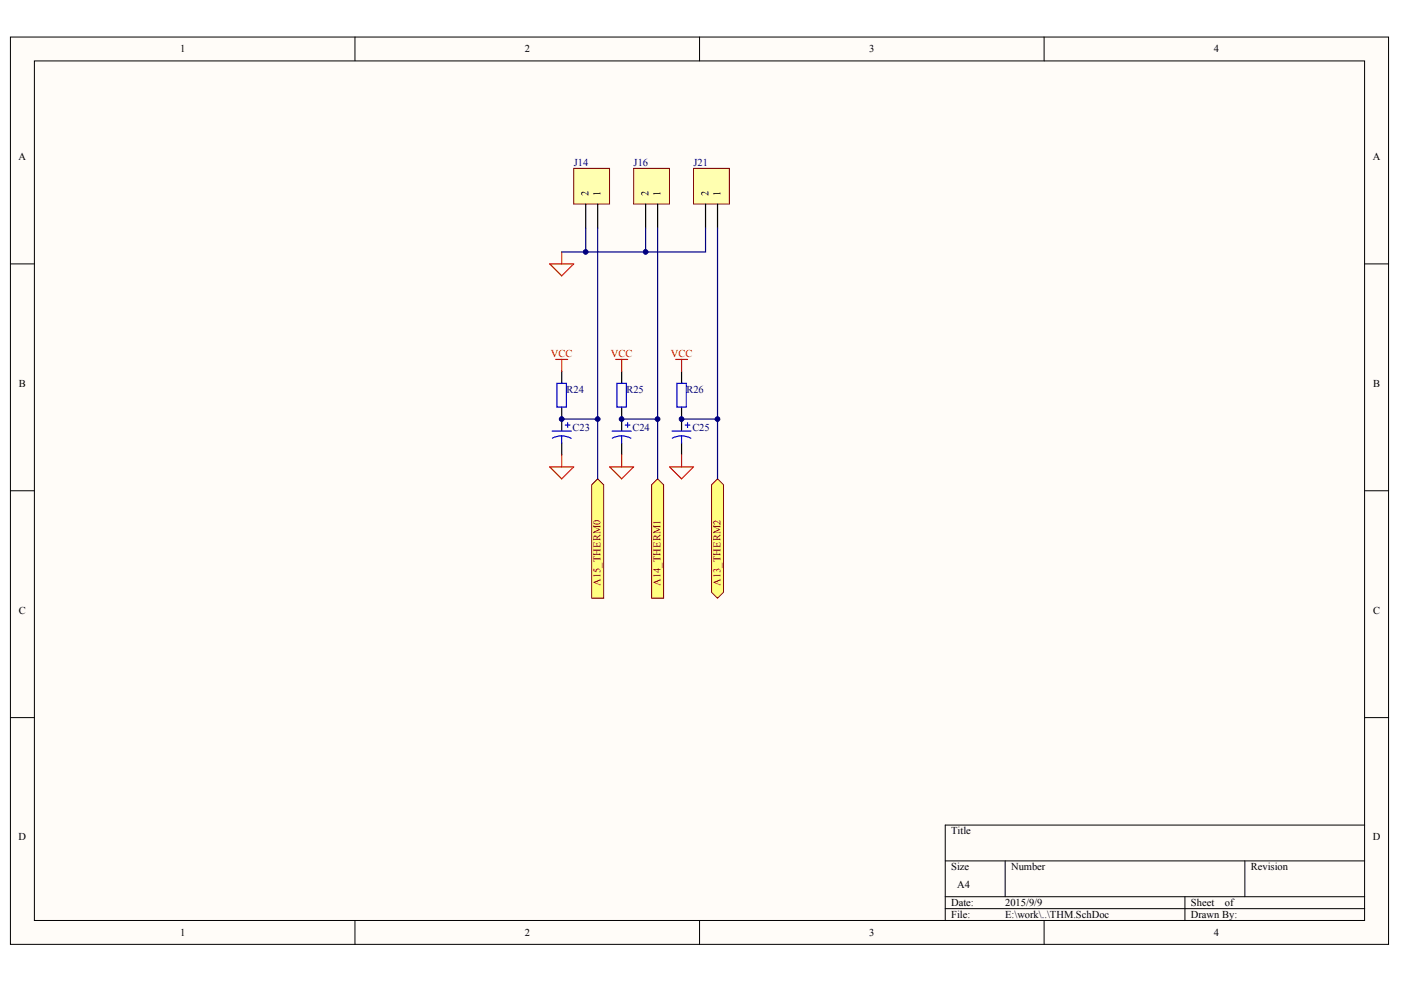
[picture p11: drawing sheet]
<svg xmlns="http://www.w3.org/2000/svg" width="287mm" height="202mm" viewBox="0 0 287 202" stroke-linecap="round" stroke-linejoin="round" font-family="sans-serif">
<g fill="#fffcf8" stroke="#000" stroke-width=".2">
<path d="M2.1 7.6h282.2v185.8h-282.2z"/>
<path d="M7 12.5h272.4v176h-272.4z"/>
</g>
<g fill="none" stroke="#000" stroke-width=".2">
<path d="M72.7 7.6v4.9M143.2 7.6v4.9M213.7 7.6v4.9M2.1 54h4.9M279.4 54h4.9M2.1 100.5h4.9M279.4 100.5h4.9M2.1 147h4.9M279.4 147h4.9M193.5 176.3h85.9M205.8 176.3v7.4M254.8 176.3v7.4"/>
<path d="M279.4 169h-85.9v19.5M72.7 188.5v4.9M143.2 188.5v4.9M193.5 183.7h85.9M193.5 186.1h85.9M213.7 188.5v4.9M242.6 183.7v4.8"/>
</g>
<path d="M115 76.1v2.4M127.3 76.1v2.4M139.5 76.1v2.4M115 83.4v4.9M115 90.7v2.5M127.3 83.4v4.9M127.3 90.7v2.5M139.5 83.4v4.9M139.5 90.7v2.5" fill="none" stroke="#000" stroke-width=".25"/>
<g fill="none" stroke="#00f" stroke-width=".25">
<path d="M114 78.5h2v4.9h-2zM126.3 78.5h1.9v4.9h-1.9zM138.5 78.5h2v4.9h-2zM113 88.3h4M115 89.3h.8l1.1 .5M115 89.3h-.8l-1.1 .5M115 89.3v1.4M115.7 87.1h1M116.2 86.6v1M125.3 88.3h3.9M127.3 89.3h.8l1.1 .5M127.3 89.3h-.8l-1.2 .5"/>
<path d="M127.3 89.3v1.4M128 87.1h1M128.5 86.6v1M137.6 88.3h3.9M139.5 89.3h.8l1.1 .5M139.5 89.3h-.8l-1.1 .5M139.5 89.3v1.4M140.3 87.1h.9M140.8 86.6v1"/>
</g>
<g fill="none" stroke="#f00" stroke-width=".25">
<path d="M112.5 54h4.9l-2.4 2.5zM115 51.6v2.4M113.8 73.6h2.4M115 73.6v2.5M126 73.6h2.5M127.3 73.6v2.5M138.3 73.6h2.5M139.5 73.6v2.5M112.5 95.6h4.9l-2.4 2.5zM115 93.2v2.4M124.8 95.6h4.9l-2.4 2.5zM127.3 93.2v2.4"/>
<path d="M137.1 95.6h4.9l-2.5 2.5zM139.5 93.2v2.4"/>
</g>
<path d="M115 85.8h7.4M127.3 85.8h7.3M139.5 85.8h7.4" fill="none" stroke="#000080" stroke-width=".25"/>
<g fill="#ffff80" stroke="#800000" stroke-width=".2">
<path d="M121.1 99.3l1.3-1.2 1.2 1.2v23.2h-2.5z" fill-rule="evenodd"/>
<path d="M133.4 99.3l1.2-1.2 1.2 1.2v23.2h-2.4z" fill-rule="evenodd"/>
<path d="M145.7 99.3l1.2-1.2 1.2 1.2v22l-1.2 1.2-1.2-1.2z" fill-rule="evenodd"/>
</g>
<path d="M117.4 34.5h7.4v7.3h-7.4z" fill="#ffffb0" stroke="#800000" stroke-width=".2"/>
<path d="M119.9 41.8v4.9M122.4 41.8v4.9" fill="none" stroke="#000" stroke-width=".25"/>
<path d="M129.7 34.5h7.4v7.3h-7.4z" fill="#ffffb0" stroke="#800000" stroke-width=".2"/>
<path d="M132.2 41.8v4.9M134.6 41.8v4.9" fill="none" stroke="#000" stroke-width=".25"/>
<path d="M142 34.5h7.3v7.3h-7.3z" fill="#ffffb0" stroke="#800000" stroke-width=".2"/>
<path d="M144.4 41.8v4.9M146.9 41.8v4.9" fill="none" stroke="#000" stroke-width=".25"/>
<path d="M119.9 46.7v4.9h-4.9M122.4 46.7v51.4M132.2 46.7v4.9M134.6 46.7v51.4M144.4 46.7v4.9h-24.5M146.9 46.7v51.4" fill="none" stroke="#000080" stroke-width=".25"/>
<g fill="#000080" stroke="#000080" stroke-width=".2">
<circle cx="115" cy="85.8" r=".48"/>
<circle cx="119.9" cy="51.6" r=".48"/>
<circle cx="122.3" cy="85.8" r=".48"/>
<circle cx="127.3" cy="85.8" r=".48"/>
<circle cx="132.2" cy="51.6" r=".48"/>
<circle cx="134.6" cy="85.8" r=".48"/>
<circle cx="139.5" cy="85.8" r=".48"/>
<circle cx="146.9" cy="85.8" r=".48"/>
</g>
<g font-size="2.2">
<text x="36.9" y="10.7">1</text>
<text x="107.4" y="10.7">2</text>
<text x="178" y="10.7">3</text>
<text x="248.5" y="10.7">4</text>
<text x="3.8" y="32.7">A</text>
<text x="281" y="32.7">A</text>
<text x="3.9" y="79.2">B</text>
<text x="281.1" y="79.2">B</text>
<text x="3.9" y="125.7">C</text>
<text x="281.1" y="125.7">C</text>
<text x="3.8" y="172.1">D</text>
<text x="194.7" y="170.9">Title</text>
<text x="281" y="172.1">D</text>
<text x="194.7" y="178.2">Size</text>
<text x="207" y="178.2">Number</text>
<text x="256.1" y="178.2">Revision</text>
<text x="194.7" y="185.6">Date:</text>
<text x="196" y="181.9">A4</text>
<text x="205.8" y="185.6">2015/9/9</text>
<text x="243.8" y="185.6">Sheet</text>
<text x="250.7" y="185.6">of</text>
<text x="36.9" y="191.7">1</text>
<text x="107.4" y="191.7">2</text>
<text x="178" y="191.7">3</text>
<text x="194.7" y="188">File:</text>
<text x="205.8" y="188">E:\work\..\THM.SchDoc</text>
<text x="243.8" y="188">Drawn By:</text>
<text x="248.5" y="191.7">4</text>
</g>
<g font-size="2.2" fill="#000080">
<text x="117.4" y="34">J14</text>
<text x="129.7" y="34">J16</text>
<text x="142" y="34">J21</text>
<text x="116" y="80.4">R24</text>
<text x="128.2" y="80.4">R25</text>
<text x="140.5" y="80.4">R26</text>
<text x="117.2" y="88.2">C23</text>
<text x="129.5" y="88.2">C24</text>
<text x="141.7" y="88.2">C25</text>
</g>
<g font-size="2.2" fill="#f00">
<text x="112.8" y="73.1">VCC</text>
<text x="125.1" y="73.1">VCC</text>
<text x="137.3" y="73.1">VCC</text>
</g>
<g font-size="2.1">
<text x="120.5" y="40.1" transform="rotate(-90 120.5 40.1)">2</text>
<text x="123" y="40.1" transform="rotate(-90 123 40.1)">1</text>
<text x="132.8" y="40.1" transform="rotate(-90 132.8 40.1)">2</text>
<text x="135.2" y="40.1" transform="rotate(-90 135.2 40.1)">1</text>
<text x="145" y="40.1" transform="rotate(-90 145 40.1)">2</text>
<text x="147.5" y="40.1" transform="rotate(-90 147.5 40.1)">1</text>
</g>
<g font-size="2.1" fill="#800000">
<text x="123" y="120.1" transform="rotate(-90 123 120.1)">A15_THERM0</text>
<text x="135.2" y="120.1" transform="rotate(-90 135.2 120.1)">A14_THERM1</text>
<text x="147.5" y="120.1" transform="rotate(-90 147.5 120.1)">A13_THERM2</text>
</g>
</svg>
